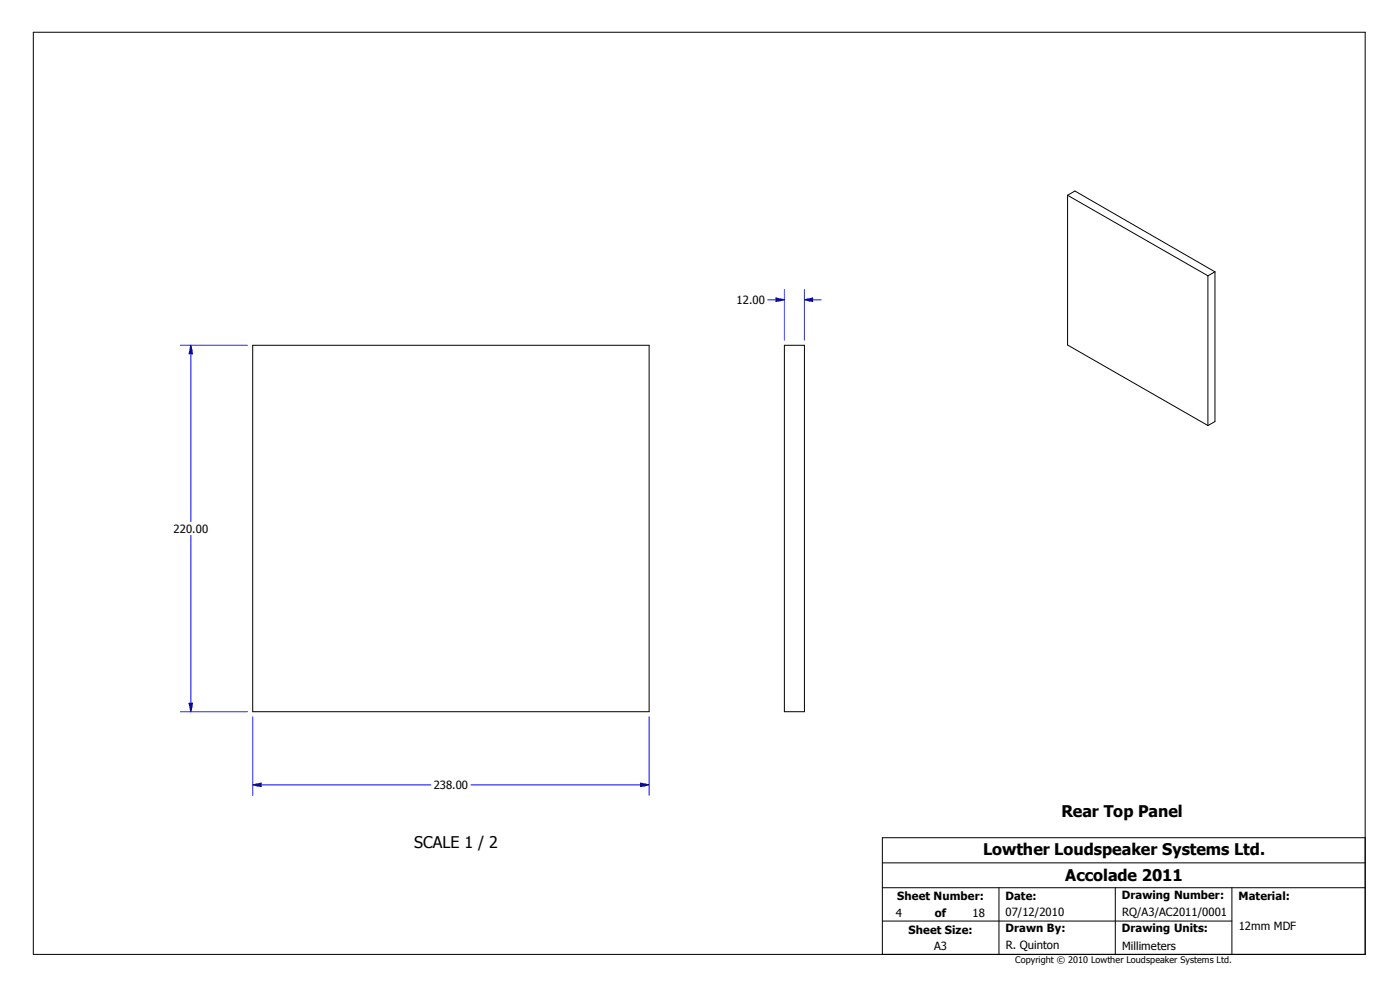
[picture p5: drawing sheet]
<svg xmlns="http://www.w3.org/2000/svg" width="420mm" height="297mm" viewBox="0 0 420 297" stroke-linecap="round" stroke-linejoin="round" font-family="sans-serif">
<g fill="none" stroke="#000" stroke-width=".3">
<path d="M10 9.7h399.4v276.3h-399.4zM320.1 58.5l2.2-1.3 42 24.3M320.1 58.5l42.1 24.1M320.1 58.5v44.9l42.1 24.1M362.2 82.6v44.9M364.3 81.5v44.8l-2.1 1.2M364.3 81.5l-2.1 1.1M75.8 103.5h118.8v109.8h-118.8zM235.2 103.5h6v109.8h-6zM264.6 258.6h144.8M409.4 251.1h-144.8v34.9M264.6 276h104.8"/>
<path d="M264.6 266h144.8M299.6 266v20M334.4 266v20M369.4 266v20"/>
</g>
<g fill="none" stroke="#00f" stroke-width=".3">
<path d="M230.2 89.8h5M232.7 89.3l2.5 .5-2.5 .6zM235.2 86.7v15.3M241.2 89.8h5M241.2 89.8l2.5-.5v1.1zM241.2 86.7v15.3M54.1 103.5h20.1M57.2 103.5v52.8M57.2 103.5l.5 2.5h-1zM57.2 160.5v52.8M54.1 213.3h20.1M56.7 210.7h1l-.5 2.6z"/>
<path d="M75.8 214.8v23.6M194.6 214.8v23.6M75.8 235.2h53.4M75.8 235.2l2.5-.5v1zM141.2 235.2h53.4M192.1 234.7l2.5 .5-2.5 .5z"/>
</g>
<g fill="#00f" stroke="#00f" stroke-width=".3">
<path d="M192.1 234.7l2.5 .5-2.5 .5z" fill-rule="evenodd"/>
<path d="M75.8 235.2l2.5-.5v1z" fill-rule="evenodd"/>
<path d="M56.7 210.7h1l-.5 2.6z" fill-rule="evenodd"/>
<path d="M57.2 103.5l.5 2.5h-1z" fill-rule="evenodd"/>
<path d="M232.7 89.3l2.5 .5-2.5 .6z" fill-rule="evenodd"/>
<path d="M241.2 89.8l2.5-.5v1.1z" fill-rule="evenodd"/>
</g>
<g font-size="4.8">
<text x="318.3" y="244.8">Rear Top Panel</text>
<text x="124.2" y="254.1">SCALE 1 / 2</text>
<text x="294.8" y="256.2">Lowther Loudspeaker Systems Ltd.</text>
<text x="319.4" y="264.1">Accolade 2011</text>
</g>
<g font-size="3.4">
<text x="220.9" y="91.1">12.00</text>
<text x="52.1" y="159.6">220.00</text>
<text x="130" y="236.4">238.00</text>
<text x="269.1" y="269.8">Sheet Number:</text>
<text x="301.5" y="269.8">Date:</text>
<text x="336.4" y="269.5">Drawing Number:</text>
<text x="371.3" y="269.8">Material:</text>
<text x="268.6" y="274.8">4</text>
<text x="280.3" y="274.8">of</text>
<text x="291.6" y="274.8">18</text>
<text x="301.5" y="274.6">07/12/2010</text>
<text x="336.5" y="274.5">RQ/A3/AC2011/0001</text>
<text x="272.5" y="279.8">Sheet Size:</text>
<text x="301.5" y="279.4">Drawn By:</text>
<text x="336.4" y="279.4">Drawing Units:</text>
<text x="371.4" y="278.8">12mm MDF</text>
<text x="280.1" y="284.7">A3</text>
<text x="301.6" y="284.5">R. Quinton</text>
<text x="336.5" y="284.7">Millimeters</text>
</g>
<text font-size="2.7" x="304.4" y="288.6">Copyright © 2010 Lowther Loudspeaker Systems Ltd.</text>
</svg>
